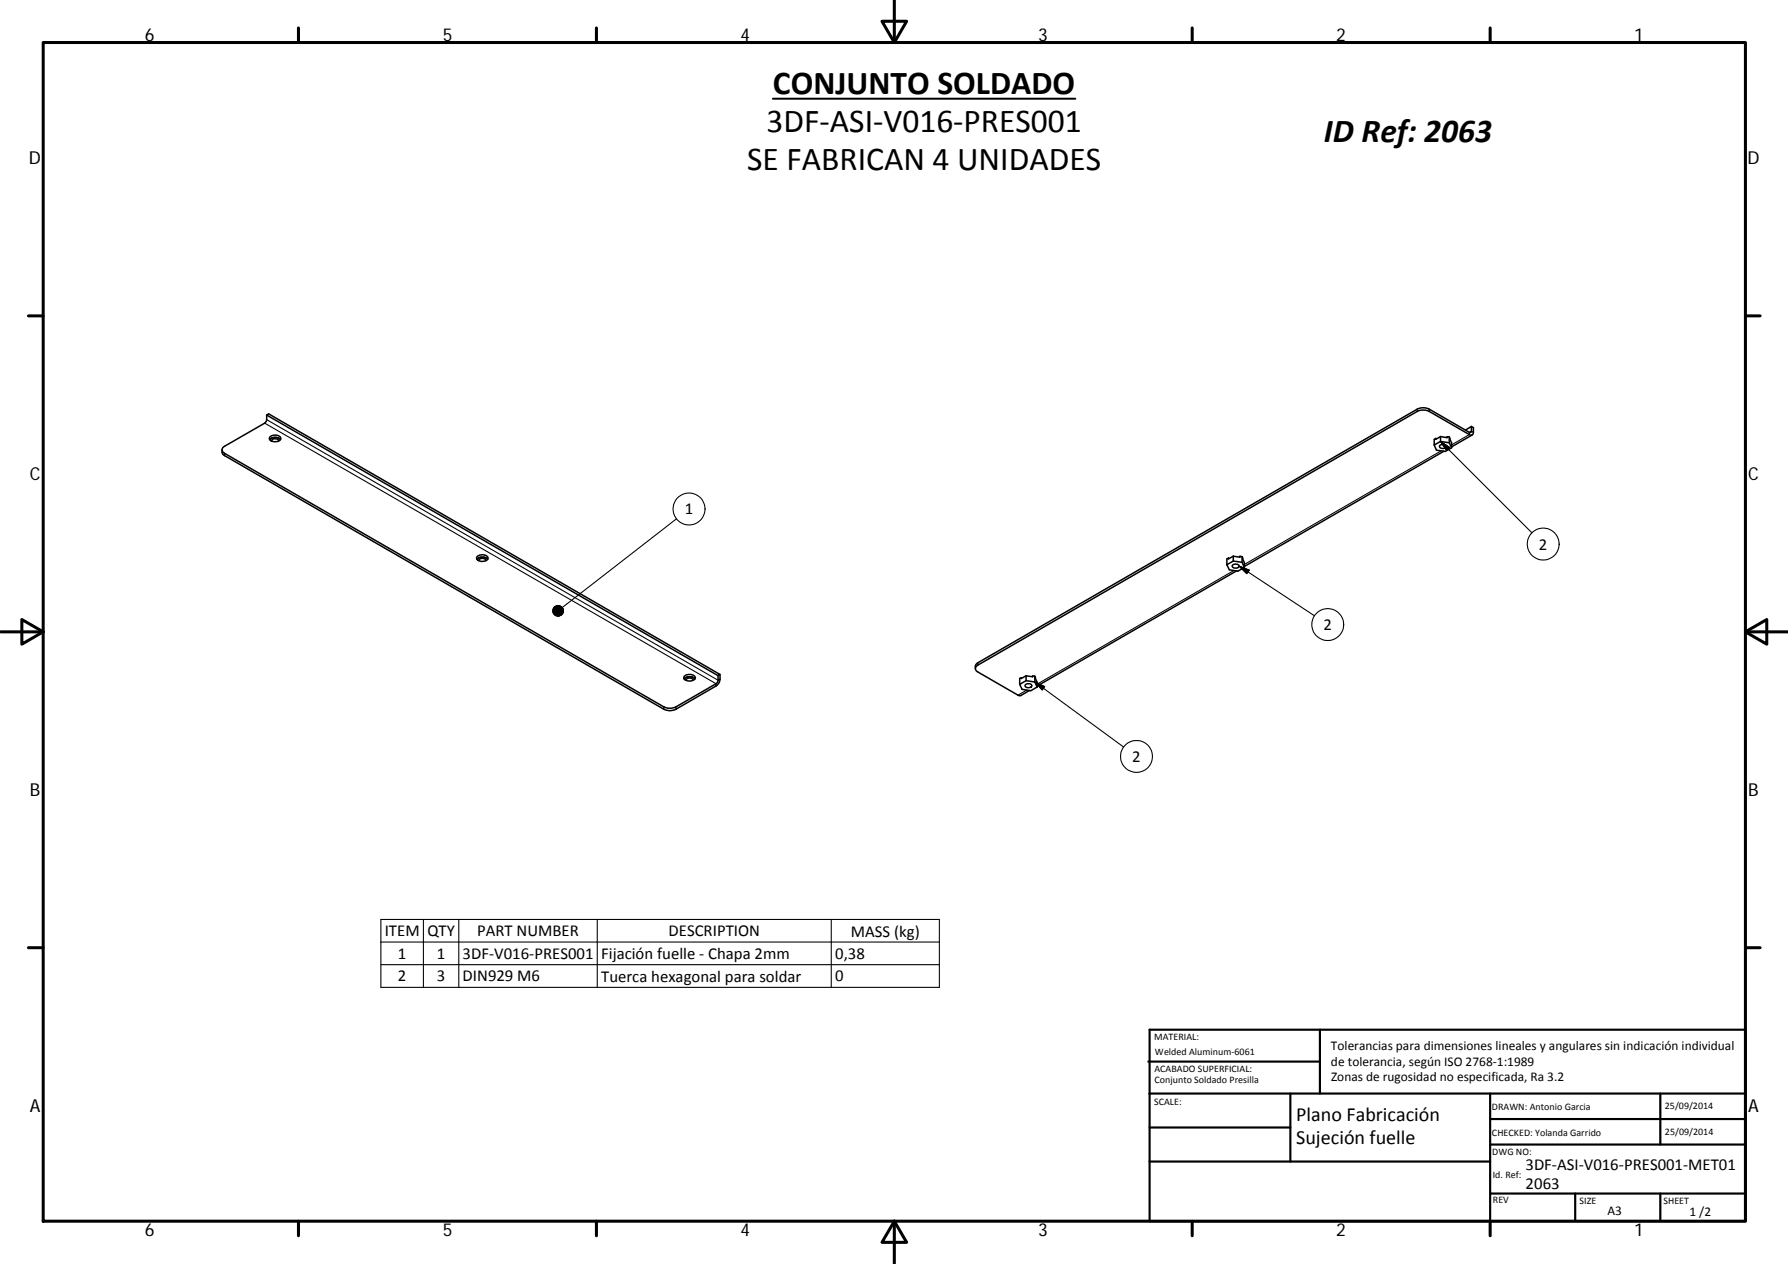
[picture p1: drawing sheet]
<svg xmlns="http://www.w3.org/2000/svg" width="420mm" height="297mm" viewBox="0 0 420 297" stroke-linecap="round" stroke-linejoin="round" font-family="sans-serif">
<g fill="none" stroke="#000" stroke-width=".36">
<path d="M62.7 97.5l-.1 1.3-.3 .6-9.5 5.5a.88 .88 0 0 0-.6 .8 .88 .88 0 0 0 .6 .8l103.2 59.6a3.3 3.3 0 0 0 2.8 0l9.5-5.4 .4-.7v-1.2M62.7 97.5l.4-.2 106.1 61.2-.5 .3M62.7 97.5l106 61.3M52.2 105.7v.7l.6 .7 103.2 59.6a3.1 3.1 0 0 0 2.8 0l9.5-5.5a2 2 0 0 0 .9-1.6v-1.1M63.4 103.3a1.82 1.82 0 0 1 2.5 0M63.4 102.7a1.67 1.67 0 0 1 2.6 .4 1.59 1.59 0 0 1-2.7-.1zM63.8 103.7a.86 .86 0 0 1 .8-.6 .86 .86 0 0 1 .8 .6M337 104.6l.6 1.2 2 .3 1.5-.9M338.4 104.7a1 1 0 0 1 1.5 .2 .88 .88 0 0 1-.9 .5 .88 .88 0 0 1-.7-.6zM338.5 102.6l-1.1 .7v-.3l-.4 .3v1.3M338.5 103.7l-1.5 .9M338.5 102.6v1.1"/>
<path d="M338.5 103.7l2.1 .4 .5 1.1M338.5 102.6l1.6 .2v-.2l.5 .1M339.3 106l-46.9 27.1M340.6 102.7l.5 1.4v1.1M340.6 102.7v1.4M345.8 100.2l-.1 1.3-.3 .1-9.5-5.4a3.1 3.1 0 0 0-2.9 0l-103.2 59.5-.6 .7v.7M345.8 100.2l.4 .3v1.1a.57 .57 0 0 1-.3 .6 .57 .57 0 0 1-.6-.1l-9.4-5.4a3.3 3.3 0 0 0-2.9 0l-103.2 59.6a.85 .85 0 0 0-.6 .8 .85 .85 0 0 0 .6 .8l9.6 5.6 .5-.1 2-1.1M345.8 100.2l-1.5 .9M345.9 102.2l-4.8 2.8M112.1 130.8a1.63 1.63 0 0 1 2.6 .4 1.63 1.63 0 0 1-2.7 .1zM112.2 131.3a1.84 1.84 0 0 1 2.4 .1 1.87 1.87 0 0 0-2.5 0zM112.5 131.8a.86 .86 0 0 1 .8-.6 .86 .86 0 0 1 .8 .6"/>
<path d="M288.3 132.7l.6 1.2 2 .3 1.5-.8M289.7 132.8a1.04 1.04 0 0 1 1.5 .2 .88 .88 0 0 1-.9 .5 .88 .88 0 0 1-.7-.6zM289.8 130.7l-1.1 .6v-.2l-.4 .2v1.4M289.8 131.8l-1.5 .9M289.8 130.7v1.1M289.8 131.8l2.1 .3 .5 1.3M289.8 130.7l1.5 .2v-.2l.6 .1M290.6 134.2l-46.9 27M291.9 130.8l.5 1.4v1.2M291.9 130.8v1.3M160.8 159.5a1.84 1.84 0 0 1 2.5 0M160.8 158.9a1.69 1.69 0 0 1 2.6 .4 1.56 1.56 0 0 1-2.7-.1z"/>
<path d="M161.2 159.9a.85 .85 0 0 1 .8-.6 .85 .85 0 0 1 .8 .6M241.1 158.8l-1.1 .6v-.1l-.4 .1v1.4M241.1 160l-1.5 .8M241.1 158.8v1.2M241.1 160l2.1 .3 .5 1.2M241.1 158.8l1.5 .2v-.2l.6 .1M243.2 158.9l.5 1.4v1.2M243.2 158.9v1.4M239.6 160.8l.6 1.2 2 .3 1.5-.8M241 160.9a.88 .88 0 0 1 1.5 .3 .88 .88 0 0 1-.9 .4 .88 .88 0 0 1-.7-.6z"/>
</g>
<g fill="none" stroke="#000" stroke-width=".25">
<path d="M62.2 99.4l106.1 61.3v.5M62.7 98.6l106 61.3 .5-.3M333 96.2v.5M335.9 96.2v.5M52.8 106.5v.6M338.5 103.7l2.1 1.5-.7 .7zM338.5 103.7l21.5 21.5M338.7 105.9l-46.3 26.8M346.2 101.6l-.4-.3-.5 .3v.5l-4.2 2.4M159 121.9l-26.9 20.9M290 134l-46.3 26.8M291.2 133l2.3 1-.5 .8z"/>
<path d="M291.2 133l17.7 11.7M229.8 155.7v.6M156 166.1v.6M158.8 166.1v.6M241.3 162.2l-2.1 1.2M243.2 160.3l20.8 15.3M243.2 160.3l2.3 1.1-.6 .7zM89.5 216.1h131.2v15.9h-131.2zM99.5 216.1v15.9M107.8 216.1v15.9M140.3 216.1v15.9M195.3 216.1v15.9"/>
<path d="M89.5 221.4h131.2M89.5 226.7h131.2"/>
<circle cx="161.9" cy="119.6" r="3.8"/>
<circle cx="362.6" cy="127.8" r="3.7"/>
<circle cx="312" cy="146.8" r="3.7"/>
<circle cx="267.1" cy="177.8" r="3.8"/>
</g>
<g fill="none" stroke="#000" stroke-width=".71">
<path d="M10.1 10h400.1v277h-400.1zM70.1 6.6v3.4M140.2 6.6v3.4M207.3 5h5.8l-2.9 5zM210.2 0v10M280.2 6.6v3.4M350.2 6.6v3.4M6.7 74.2h3.4M410.2 74.2h3.4M.2 148.5h9.9M5.1 145.6l5 2.9-5 2.9zM410.2 148.5l5-2.9v5.8z"/>
<path d="M410.2 148.5h9.9M6.7 222.7h3.4M410.2 222.7h3.4M70.1 287v3.4M140.2 287v3.4M210.2 287l2.9 5h-5.8zM210.2 287v10M280.2 287v3.4M350.2 287v3.4"/>
</g>
<g fill="none" stroke="#000" stroke-width=".51">
<path d="M269.8 249.5h40.4M270.1 257h140.1M270.1 242h140.1v45h-140.1zM303.2 257v16M310.2 242v15M350.2 257v30M390.2 257v12M270.1 273h80.1M270.1 265h33.1M350.2 269h60M350.2 263h60M350.2 280.5h60"/>
<path d="M370.2 280.5v6.5M390.2 280.5v6.5"/>
</g>
<path d="M181.6 23.2h71.1" fill="none" stroke="#000" stroke-width=".46"/>
<g fill="#000" stroke="#000" stroke-width=".25">
<path d="M338.5 103.7l2.1 1.5-.7 .7zM291.2 133l2.3 1-.5 .8zM132.3 143l.1 .6zM132.1 142.8l.3 .8zM131.9 142.6l.5 1zM131.7 142.4l.7 1.2zM131.5 142.3l.2 .1 .7 1.2zM131.2 142.3h.3l.9 1.3zM130.9 142.3h.3l1.2 1.3zM130.7 142.4l.2-.1 1.5 1.3zM130.4 142.5l.3-.1 1.7 1.2zM130.2 142.7l.2-.2 2 1.1z"/>
<path d="M130.2 142.7l2.2 .9-2.3-.7zM130.1 142.9l2.3 .7-2.5-.4zM129.9 143.2l2.5 .4-2.5-.2zM129.9 143.4l2.5 .2-2.5 .1zM129.9 143.7l2.5-.1-2.5 .4zM129.9 144l2.5-.4-2.3 .6zM130.1 144.2l2.3-.6-2.2 .8zM130.2 144.4l2.2-.8-2 1zM130.4 144.6l2-1-1.7 1.1zM130.7 144.7l1.7-1.1-1.5 1.2zM130.9 144.8l1.5-1.2-1.2 1.2zM132.4 143.6l-.9 1.2h-.3z"/>
<path d="M132.4 143.6l-.7 1.1-.2 .1zM132.4 143.6l-.5 .9-.2 .2zM132.4 143.6l-.5 .9zM132.4 143.6l-.3 .7zM132.4 143.6l-.1 .5zM132.4 143.6l-.1 .2zM243.2 160.3l2.3 1.1-.6 .7z"/>
</g>
<g font-size="7.9">
<text x="181.6" y="22.1">CONJUNTO SOLDADO</text>
<text x="180.1" y="31.1">3DF‐ASI‐V016‐PRES001</text>
<text x="311.1" y="33.3">ID Ref: 2063</text>
<text x="175.6" y="40">SE FABRICAN 4 UNIDADES</text>
</g>
<g font-size="4.7">
<text x="304.6" y="263.5">Plano Fabricación</text>
<text x="304.6" y="268.9">Sujeción fuelle</text>
</g>
<g font-size="4.2">
<text x="34" y="9.6">6</text>
<text x="104" y="9.6">5</text>
<text x="174" y="9.6">4</text>
<text x="244" y="9.6">3</text>
<text x="314" y="9.6">2</text>
<text x="384" y="9.6">1</text>
<text x="6.8" y="38.7">D</text>
<text x="410.6" y="38.7">D</text>
<text x="7" y="112.9">C</text>
<text x="410.8" y="112.9">C</text>
<text x="7" y="187.1">B</text>
<text x="410.8" y="187.1">B</text>
<text x="7" y="261.3">A</text>
<text x="410.8" y="261.3">A</text>
<text x="34" y="290.4">6</text>
<text x="104" y="290.4">5</text>
<text x="174" y="290.4">4</text>
<text x="244" y="290.4">3</text>
<text x="314" y="290.4">2</text>
<text x="384" y="290.4">1</text>
</g>
<g font-size="3.9">
<text x="160.9" y="120.9">1</text>
<text x="361.6" y="129.1">2</text>
<text x="311" y="148.1">2</text>
<text x="266.1" y="179">2</text>
<text x="90.4" y="220">ITEM</text>
<text x="100.4" y="220">QTY</text>
<text x="112.1" y="220">PART NUMBER</text>
<text x="157.1" y="220">DESCRIPTION</text>
<text x="200" y="220.1">MASS (kg)</text>
<text x="93.5" y="225.3">1</text>
<text x="102.7" y="225.3">1</text>
<text x="108.7" y="225.3">3DF‐V016‐PRES001</text>
<text x="141.3" y="225.4">Fijación fuelle ‐ Chapa 2mm</text>
<text x="196.2" y="225.3">0,38</text>
<text x="93.5" y="230.6">2</text>
<text x="102.7" y="230.6">3</text>
<text x="108.7" y="230.6">DIN929 M6</text>
<text x="141.3" y="230.7">Tuerca hexagonal para soldar</text>
<text x="196.2" y="230.6">0</text>
<text x="358.5" y="274.9">3DF‐ASI‐V016‐PRES001‐MET01</text>
<text x="358.5" y="279.4">2063</text>
</g>
<g font-size="3.1">
<text x="312.8" y="246.8">Tolerancias para dimensiones lineales y angulares sin indicación individual</text>
<text x="312.8" y="250.4">de tolerancia, según ISO 2768‐1:1989</text>
<text x="312.8" y="254">Zonas de rugosidad no especificada, Ra 3.2</text>
<text x="377.7" y="285.6">A3</text>
<text x="397" y="285.9">1 /2</text>
</g>
<g font-size="2.4">
<text x="271.2" y="244.4">MATERIAL:</text>
<text x="271.3" y="251.9">ACABADO SUPERFICIAL:</text>
<text x="271.4" y="247.9">Welded Aluminum‐6061</text>
<text x="271.3" y="254.6">Conjunto Soldado Presilla</text>
<text x="271.2" y="259.7">SCALE:</text>
<text x="350.6" y="260.9">DRAWN: Antonio Garcia</text>
<text x="391.2" y="260.6">25/09/2014</text>
<text x="350.6" y="267">CHECKED: Yolanda Garrido</text>
<text x="391.2" y="266.6">25/09/2014</text>
<text x="350.7" y="271.4">DWG NO:</text>
<text x="350.8" y="276.8">Id. Ref:</text>
<text x="350.8" y="282.8">REV</text>
<text x="371.2" y="282.9">SIZE</text>
<text x="390.9" y="282.9">SHEET</text>
</g>
</svg>
